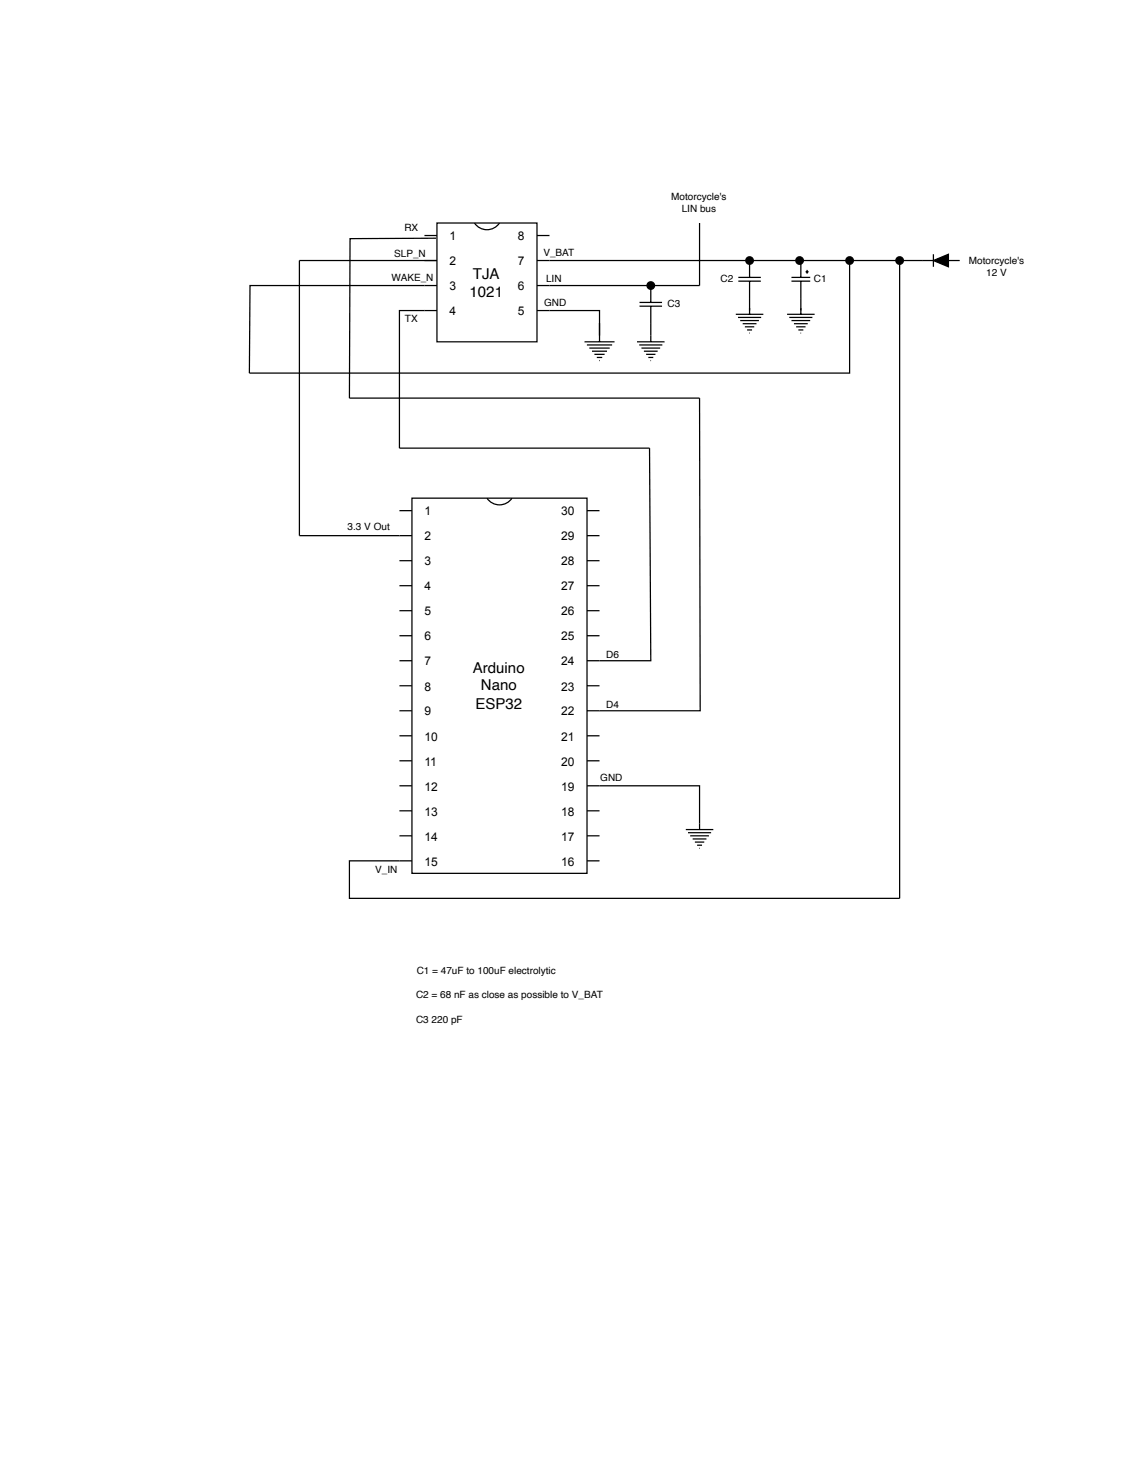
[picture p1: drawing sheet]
<svg xmlns="http://www.w3.org/2000/svg" width="216mm" height="279mm" viewBox="0 0 216 279" stroke-linecap="round" stroke-linejoin="round" font-family="sans-serif">
<path d="M133.1 75.7l.1 59.5h-19.2M123.6 85.2l.2 40.5h-9.8M57 101.9h19M114 149.5h19.1v7.1M76 163.7h-9.5v7.2h104.6" fill="none" stroke="#000" stroke-width=".24"/>
<path d="M78.4 94.7h33.3v71.4h-33.3z" fill="#fff"/>
<g fill="none" stroke="#000" stroke-width=".24">
<path d="M80.7 59.1h-4.7v26.1M80.7 54.3h-33.1l-.2 16.7M90.3 45.3l-23.7 .1-.1 30.3M104.5 54.3h18.6M104.5 49.6h37.4M76 97.1h2.4M78.4 94.7h33.3v71.4h-33.3zM92.6 94.7a2.85 2.85 0 0 0 4.8 0M111.7 97.1h2.3M76 101.9h2.4M76 106.6h2.4M76 111.4h2.4"/>
<path d="M76 116.2h2.4M111.7 101.9h2.3M111.7 106.6h2.3M111.7 111.4h2.3M111.7 116.2h2.3M76 120.9h2.4M76 125.7h2.4M76 130.4h2.4M76 135.2h2.4M76 139.9h2.4M111.7 120.9h2.3M111.7 125.7h2.3"/>
<path d="M111.7 130.4h2.3M111.7 135.2h2.3M111.7 139.9h2.3M76 144.7h2.4M76 149.5h2.4M76 154.2h2.4M76 159h2.4M111.7 144.7h2.3M111.7 149.5h2.3M111.7 154.2h2.3M111.7 159h2.3M76 163.7h2.4"/>
<path d="M111.7 163.7h2.3"/>
<circle cx="123.8" cy="54.3" r=".71"/>
<circle cx="142.6" cy="49.6" r=".71"/>
</g>
<g fill="#000">
<circle cx="123.8" cy="54.3" r=".71"/>
<circle cx="142.6" cy="49.6" r=".71"/>
</g>
<path d="M83.1 42.4h19v22.6h-19z" fill="#fff"/>
<g fill="none" stroke="#000" stroke-width=".24">
<path d="M80.7 44.8h2.4M80.7 54.3h2.4M80.7 59.1h2.4M83.1 42.4h19v22.6h-19zM83.1 49.6h-26.1v52.3M90.3 42.4a2.85 2.85 0 0 0 4.7 0M102.1 59.1h11.9v4.7v-2.4M102.1 44.8h2.4M102.1 49.6h2.4M102.1 54.3h2.4M121.7 58.2h4.2M121.7 57.5h4.2"/>
<path d="M123.8 58.2v6.8M133.1 42.4v11.9h-9.3v3.2M140 59.8h5.2M140.4 53.5h4.3M140.4 52.8h4.3M142.6 53.5v6.3M149.7 59.8h5.3M150.6 53.5h3.5M150.6 52.8h3.5M151.4 49.6h-8.8v3.2M152.3 53.5v6.3M153.2 51.7h.6"/>
<path d="M153.5 51.3v.8M161.6 50.3v20.7h-114.2M171.1 50.3v120.6M177.6 49.6l2.8-1.2v2.3zM177.6 49.6h-25.3v3.2M177.6 48.4v2.3M180.4 49.6h2.1M66.5 75.7h66.6M111.2 65h5.7M111.6 65.6h4.8M112.1 66.2h3.9M112.6 66.8h2.9"/>
<path d="M113.1 67.4h1.9M113.5 68h1.1M114 68.6h.1M114 63.8v1.2M121.2 65h5.2M121.6 65.6h4.4M122 66.2h3.6M122.5 66.8h2.6M122.9 67.4h1.8M123.3 68h1M123.7 68.6h.1M140.4 60.4h4.4"/>
<path d="M140.8 61h3.6M141.3 61.6h2.6M141.7 62.2h1.8M142.1 62.8h1M142.5 63.3h.1M150.1 60.4h4.4M150.6 61h3.5M151 61.6h2.6M151.4 62.2h1.8M151.9 62.8h.9M152.3 63.3h.1M76 85.2h47.6"/>
<path d="M130.5 157.8h5.2M130.9 158.4h4.4M131.3 159h3.5M131.8 159.6h2.6M133.1 156.6v1.2M132.2 160.2h1.8M132.6 160.8h.9M133 161.4h.1"/>
<circle cx="152.1" cy="49.6" r=".71"/>
<circle cx="161.6" cy="49.6" r=".71"/>
<circle cx="171.1" cy="49.6" r=".71"/>
</g>
<g fill="#000">
<path d="M177.6 49.6l2.8-1.2v2.3zM180.4 49.6h2.1zM177.6 48.4v2.3zM175.4 49.6h2.2z"/>
<circle cx="152.1" cy="49.6" r=".71"/>
<circle cx="161.6" cy="49.6" r=".71"/>
<circle cx="171.1" cy="49.6" r=".71"/>
</g>
<g font-size="2.9">
<text x="90" y="53">TJA</text>
<text x="89.3" y="56.6">1021</text>
<text x="90" y="127.9">Arduino</text>
<text x="91.5" y="131.3">Nano</text>
<text x="90.4" y="134.8">ESP32</text>
</g>
<g font-size="2.3">
<text x="85.5" y="45.7">1</text>
<text x="98.5" y="45.7">8</text>
<text x="85.5" y="50.5">2</text>
<text x="98.5" y="50.5">7</text>
<text x="85.5" y="55.2">3</text>
<text x="85.5" y="60">4</text>
<text x="98.5" y="55.2">6</text>
<text x="98.5" y="60">5</text>
<text x="80.7" y="98">1</text>
<text x="106.7" y="98">30</text>
<text x="80.7" y="102.8">2</text>
<text x="80.7" y="107.5">3</text>
<text x="106.7" y="102.8">29</text>
<text x="106.7" y="107.5">28</text>
<text x="80.7" y="112.3">4</text>
<text x="106.7" y="112.3">27</text>
<text x="80.7" y="117.1">5</text>
<text x="106.7" y="117.1">26</text>
<text x="80.7" y="121.8">6</text>
<text x="106.7" y="121.8">25</text>
<text x="80.7" y="126.6">7</text>
<text x="80.7" y="131.3">8</text>
<text x="106.7" y="126.6">24</text>
<text x="106.7" y="131.3">23</text>
<text x="80.7" y="136.1">9</text>
<text x="106.7" y="136.1">22</text>
<text x="80.7" y="140.8">10</text>
<text x="106.7" y="140.8">21</text>
<text x="80.7" y="145.6">11</text>
<text x="106.7" y="145.6">20</text>
<text x="80.7" y="150.4">12</text>
<text x="80.7" y="155.1">13</text>
<text x="106.7" y="150.4">19</text>
<text x="106.7" y="155.1">18</text>
<text x="80.7" y="159.9">14</text>
<text x="106.7" y="159.9">17</text>
<text x="80.7" y="164.6">15</text>
<text x="106.7" y="164.6">16</text>
</g>
<g font-size="1.9">
<text x="127.7" y="38">Motorcycle's</text>
<text x="129.7" y="40.4">LIN bus</text>
<text x="76.9" y="44">RX</text>
<text x="74.5" y="53.5">WAKE_N</text>
<text x="75" y="49">SLP_N</text>
<text x="103.4" y="48.7">V_BAT</text>
<text x="103.9" y="53.7">LIN</text>
<text x="137.1" y="53.7">C2</text>
<text x="154.8" y="53.7">C1</text>
<text x="184.3" y="50.1">Motorcycle's</text>
<text x="187.6" y="52.5">12 V</text>
<text x="103.5" y="58.2">GND</text>
<text x="127" y="58.5">C3</text>
<text x="77" y="61.3">TX</text>
<text x="66.1" y="100.8">3.3 V Out</text>
<text x="115.3" y="125.1">D6</text>
<text x="115.3" y="134.6">D4</text>
<text x="114.2" y="148.6">GND</text>
<text x="71.4" y="166">V_IN</text>
<text x="79.3" y="185.3">C1 = 47uF to 100uF electrolytic</text>
<text x="79.1" y="189.8">C2 = 68 nF as close as possible to V_BAT</text>
<text x="79.1" y="194.5">C3 220 pF</text>
</g>
</svg>
